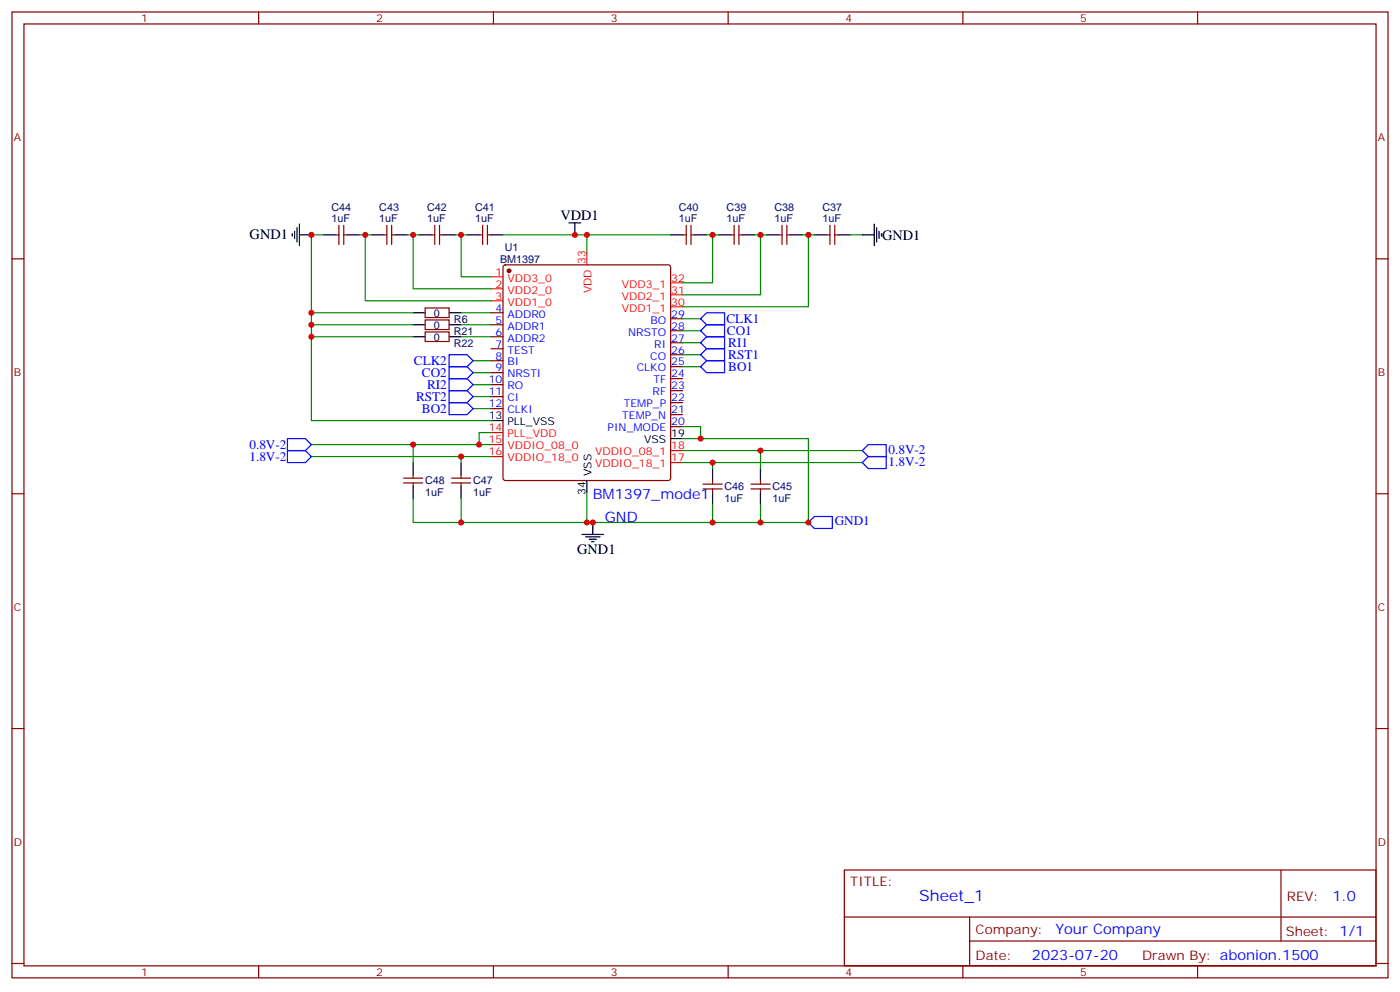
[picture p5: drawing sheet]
<svg xmlns="http://www.w3.org/2000/svg" width="412mm" height="292mm" viewBox="0 0 412 292" stroke-linecap="round" stroke-linejoin="round" font-family="sans-serif">
<g fill="none" stroke="#870000" stroke-width=".35">
<path d="M3.5 3.5h405.4v284.4h-405.4zM7.1 7.1h398.2v277.2h-398.2zM76.2 3.5v3.6M145.3 3.5v3.6M214.5 3.5v3.6M283.6 3.5v3.6M352.8 3.5v3.6M3.5 76.2h3.6M98.8 69.1h1M99.8 66.3v5.7M101.2 69.1h1.1M101.2 66.3v5.7"/>
<path d="M112.9 69.1h1M113.9 66.3v5.7M115.4 69.1h1M115.4 66.3v5.7M127 69.1h1.1M128.1 66.3v5.7M129.5 69.1h1M129.5 66.3v5.7M141.1 69.1h1.1M142.2 66.3v5.7M143.6 69.1h1M143.6 66.3v5.7"/>
<path d="M148.4 78.2l.5-.2h47.9l.5 .2 .3 .5v62.1l-.3 .5-.5 .2h-47.9l-.5-.3-.2-.4v-62.1zM201.1 69.1h1M202.1 66.3v5.7M203.6 69.1h1M203.6 66.3v5.7M215.2 69.1h1.1M216.3 66.3v5.7M217.7 69.1h1M217.7 66.3v5.7M229.3 69.1h1.1M230.4 66.3v5.7M231.8 69.1h1"/>
<path d="M231.8 66.3v5.7M243.4 69.1h1.1M244.5 66.3v5.7M245.9 66.3v5.7M245.9 69.1h1M405.3 76.2h3.6M125.2 90.7h7.1v2.8h-7.1zM125.2 94.2h7.1v2.8h-7.1zM125.2 97.7h7.1v2.8h-7.1zM144.6 92.1h3.6M144.6 95.6h3.6M144.6 99.1h3.6"/>
<path d="M197.6 97.4h3.5M197.6 93.8h3.5M144.6 102.7h3.6M144.6 106.2h3.6M144.6 109.7h3.6M144.6 113.2h3.6M144.6 116.8h3.6M197.6 118.5h3.5M197.6 115h3.5M197.6 111.5h3.5M197.6 108h3.5M197.6 104.4h3.5"/>
<path d="M197.6 100.9h3.5M121.7 139.7v1.1M135.8 139.7v1.1M144.6 120.3h3.6M197.6 125.6h3.5M197.6 122.1h3.5M3.5 145.3h3.6M118.9 140.8h5.6M118.9 142.2h5.6M121.7 142.2v1M133 140.8h5.6M133 142.2h5.6"/>
<path d="M135.8 142.2v1M207.1 142.5h5.6M207.1 143.9h5.6M209.9 141.5v1M209.9 143.9v1.1M221.2 142.5h5.6M221.2 143.9h5.6M224 141.5v1M224 143.9v1.1M405.3 145.3h3.6M3.5 214.5h3.6M405.3 214.5h3.6"/>
<path d="M248.7 256.1h156.6v28.2h-156.6zM377.3 256.1v20.9M248.7 270h156.5M285.6 277h119.6M285.6 270v14.1M3.5 283.6h3.6M76.2 284.3v3.6M145.3 284.3v3.6M214.5 284.3v3.6M283.6 284.3v3.6M352.8 284.3v3.6M405.3 283.6h3.6"/>
</g>
<circle cx="149.9" cy="79.7" r=".53" fill="#870000" stroke="#870000" stroke-width=".35"/>
<path d="M172.9 74.4v3.6M144.6 81.5h3.6M144.6 85h3.6M144.6 88.5h3.6M197.6 90.3h3.5M197.6 86.8h3.5M197.6 83.3h3.5M144.6 127.4h3.6M144.6 130.9h3.6M144.6 134.4h3.6M197.6 136.2h3.5M197.6 132.6h3.5" fill="none" stroke="#f00" stroke-width=".35"/>
<g fill="none" stroke="#000" stroke-width=".35">
<path d="M86.1 68.8v.7M86.8 68.1v2.1M87.5 67v4.3M88.2 69.1h3.5M88.2 66v6.3M95.2 69.1h3.6M102.3 69.1h3.5M109.4 69.1h3.5M116.4 69.1h3.5M123.5 69.1h3.5M130.5 69.1h3.6M137.6 69.1h3.5"/>
<path d="M144.6 69.1h3.6M167.6 65.6h3.5M169.3 65.6v3.5M197.6 69.1h3.5M204.6 69.1h3.5M211.7 69.1h3.5M218.7 69.1h3.5M225.8 69.1h3.5M232.8 69.1h3.6M239.9 69.1h3.5M246.9 69.1h3.6M254 69.1h3.5"/>
<path d="M257.5 66v6.3M258.2 67v4.3M258.9 68.1v2.1M259.6 68.8v.7M121.7 92.1h3.5M121.7 95.6h3.5M121.7 99.1h3.5M132.3 92.1h3.5M132.3 95.6h3.5M132.3 99.1h3.5M121.7 136.2v3.5M135.8 136.2v3.5"/>
<path d="M144.6 123.8h3.6M197.6 129.1h3.5M209.9 137.9v3.6M224 137.9v3.6M121.7 143.2v3.6M135.8 143.2v3.6M171.4 157.3h6.4M172.5 158h4.2M172.9 141.5v3.5M173.6 158.8h2.1M174.3 159.5h.7M174.6 153.8v3.5"/>
<path d="M209.9 145v3.5M224 145v3.5"/>
</g>
<g fill="none" stroke="#008700" stroke-width=".35">
<path d="M95.2 69.1h-3.5v54.7h52.9M105.8 69.1h1.8M109.4 69.1h-1.8v19.4h37M119.9 69.1h1.8M123.5 69.1h-1.8v15.9h22.9M134.1 69.1h1.7v12.4h8.8M135.8 69.1h1.8M148.2 69.1h49.4M172.9 69.1v5.3M208.1 69.1h1.8M211.7 69.1h-1.8v14.2h-8.8M222.2 69.1h1.8v17.7h-22.9"/>
<path d="M224 69.1h1.8M236.4 69.1h1.7v21.2h-37M238.1 69.1h1.8M250.5 69.1h3.5M91.7 92.1h30M91.7 99.1h30M91.7 95.6h30M135.8 92.1h8.8M135.8 99.1h8.8M135.8 95.6h8.8M201.1 97.4h5.3M201.1 93.8h5.3"/>
<path d="M139.3 106.2h5.3M139.3 109.7h5.3M139.3 113.2h5.3M139.3 116.8h5.3M201.1 100.9h5.3M201.1 104.4h5.3M201.1 108h5.3M91.7 130.9h30M91.7 134.4h44.1M139.3 120.3h5.3M144.6 134.4h-8.8v1.8M144.6 130.9h-22.9v5.3"/>
<path d="M144.6 127.4h-3.5v3.5M201.1 129.1h37v24.7h-116.4v-7M201.1 132.6h22.9v5.3M201.1 136.2h8.8v1.7M201.1 125.6h5.3v3.5M209.9 136.2h44.1M224 132.6h30M135.8 146.8v7M172.9 145v8.8M209.9 148.5v5.3M224 148.5v5.3"/>
</g>
<g fill="none" stroke="#00f" stroke-width=".35">
<path d="M206.4 93.8l1.7-1.7h5.3v3.5h-5.3zM206.4 97.4l1.7-1.8h5.3v3.5h-5.3zM132.3 104.4h5.3l1.7 1.8-1.7 1.8h-5.3zM132.3 108h5.3l1.7 1.7-1.7 1.8h-5.3zM132.3 111.5h5.3l1.7 1.7-1.7 1.8h-5.3zM132.3 115h5.3l1.7 1.8-1.7 1.7h-5.3zM132.3 118.5h5.3l1.7 1.8-1.7 1.8h-5.3zM206.4 100.9l1.7-1.8h5.3v3.6h-5.3zM206.4 104.4l1.7-1.7h5.3v3.5h-5.3zM208.1 106.2h5.3v3.5h-5.3l-1.7-1.7zM84.7 129.1h5.3l1.7 1.8-1.7 1.7h-5.3zM84.7 132.6h5.3l1.7 1.8-1.7 1.8h-5.3z"/>
<path d="M254 132.6l1.8-1.7h5.3v3.5h-5.3zM254 136.2l1.8-1.8h5.3v3.5h-5.3zM238.1 153.8l1.8-1.8h5.3v3.6h-5.3z"/>
</g>
<g fill="#c00">
<circle cx="135.8" cy="69.1" r=".88"/>
<circle cx="121.7" cy="69.1" r=".88"/>
<circle cx="209.9" cy="69.1" r=".88"/>
<circle cx="224" cy="69.1" r=".88"/>
<circle cx="107.6" cy="69.1" r=".88"/>
<circle cx="238.1" cy="69.1" r=".88"/>
<circle cx="174.6" cy="153.8" r=".88"/>
<circle cx="238.1" cy="153.8" r=".88"/>
<circle cx="172.9" cy="153.8" r=".88"/>
<circle cx="209.9" cy="153.8" r=".88"/>
<circle cx="224" cy="153.8" r=".88"/>
<circle cx="135.8" cy="153.8" r=".88"/>
<circle cx="172.9" cy="69.1" r=".88"/>
<circle cx="169.3" cy="69.1" r=".88"/>
<circle cx="91.7" cy="69.1" r=".88"/>
<circle cx="91.7" cy="95.6" r=".88"/>
<circle cx="91.7" cy="99.1" r=".88"/>
<circle cx="141.1" cy="130.9" r=".88"/>
<circle cx="121.7" cy="130.9" r=".88"/>
<circle cx="135.8" cy="134.4" r=".88"/>
<circle cx="91.7" cy="92.1" r=".88"/>
<circle cx="224" cy="132.6" r=".88"/>
<circle cx="209.9" cy="136.2" r=".88"/>
<circle cx="206.4" cy="129.1" r=".88"/>
</g>
<text font-size="4.6" fill="#00f" x="270.8" y="265.1">Sheet_1</text>
<g font-size="4.2">
<text x="165.1" y="64.9">VDD1</text>
<text x="73.5" y="70.5">GND1</text>
<text x="259.8" y="70.6">GND1</text>
<text x="170" y="163">GND1</text>
</g>
<g font-size="4.2" fill="#00f">
<text x="174.6" y="146.8">BM1397_mode1</text>
<text x="178.2" y="153.8">GND</text>
<text x="392.5" y="265.4">1.0</text>
<text x="310.9" y="274.9">Your Company</text>
<text x="304" y="282.7">2023-07-20</text>
</g>
<g font-size="3.9" fill="#00f">
<text x="214" y="95.2">CLK1</text>
<text x="214.1" y="98.8">CO1</text>
<text x="121.9" y="107.5">CLK2</text>
<text x="214.5" y="102.3">RI1</text>
<text x="214.5" y="105.8">RST1</text>
<text x="124.3" y="111">CO2</text>
<text x="214.5" y="109.3">BO1</text>
<text x="122.6" y="118">RST2</text>
<text x="125.8" y="114.5">RI2</text>
<text x="124.3" y="121.6">BO2</text>
<text x="73.5" y="132.2">0.8V-2</text>
<text x="73.5" y="135.7">1.8V-2</text>
<text x="261.8" y="133.7">0.8V-2</text>
<text x="261.8" y="137.2">1.8V-2</text>
<text x="245.9" y="154.5">GND1</text>
</g>
<g font-size="3.9" fill="#800">
<text x="250.5" y="260.7">TITLE:</text>
<text x="379.1" y="265.4">REV:</text>
<text x="287.4" y="274.9">Company:</text>
<text x="378.7" y="275.5">Sheet: 1/1</text>
<text x="287.4" y="282.6">Date:</text>
<text x="336.4" y="282.7">Drawn By: abonion.1500</text>
</g>
<g font-size="3.2" fill="#800">
<text x="41.6" y="6.5">1</text>
<text x="110.8" y="6.5">2</text>
<text x="179.9" y="6.5">3</text>
<text x="249.1" y="6.5">4</text>
<text x="318.2" y="6.5">5</text>
<text x="4.1" y="41.6">A</text>
<text x="405.9" y="41.6">A</text>
<text x="4.1" y="110.8">B</text>
<text x="405.9" y="110.8">B</text>
<text x="4.1" y="179.9">C</text>
<text x="405.9" y="179.9">C</text>
<text x="4.1" y="249.1">D</text>
<text x="405.9" y="249.1">D</text>
<text x="41.6" y="287.3">1</text>
<text x="110.8" y="287.3">2</text>
<text x="179.9" y="287.3">3</text>
<text x="249.1" y="287.3">4</text>
<text x="318.2" y="287.3">5</text>
</g>
<g font-size="3.2" fill="#000080">
<text x="97.6" y="65.3">1uF</text>
<text x="97.6" y="62">C44</text>
<text x="111.7" y="65.3">1uF</text>
<text x="111.7" y="62">C43</text>
<text x="125.8" y="65.3">1uF</text>
<text x="125.8" y="62">C42</text>
<text x="140" y="65.3">1uF</text>
<text x="140" y="62">C41</text>
<text x="199.9" y="65.3">1uF</text>
<text x="199.9" y="62">C40</text>
<text x="214" y="65.3">1uF</text>
<text x="214" y="62">C39</text>
<text x="228.1" y="65.3">1uF</text>
<text x="228.1" y="62">C38</text>
<text x="242.3" y="65.3">1uF</text>
<text x="242.3" y="62">C37</text>
<text x="147.3" y="77.4">BM1397</text>
<text x="148.7" y="73.8">U1</text>
<text x="127.8" y="93.3">0</text>
<text x="133.7" y="95.1">R6</text>
<text x="127.8" y="96.9">0</text>
<text x="127.8" y="100.4">0</text>
<text x="133.6" y="98.6">R21</text>
<text x="133.6" y="102.2">R22</text>
<text x="125.2" y="142.6">C48</text>
<text x="139.3" y="142.6">C47</text>
<text x="125.2" y="145.9">1uF</text>
<text x="139.3" y="145.9">1uF</text>
<text x="213.4" y="147.6">1uF</text>
<text x="213.4" y="144.3">C46</text>
<text x="227.5" y="147.6">1uF</text>
<text x="227.5" y="144.3">C45</text>
</g>
<g font-size="3.2" fill="#f00">
<text x="172.5" y="77.8" transform="rotate(-90 172.5 77.8)">33</text>
<text x="146" y="81.1">1</text>
<text x="149.5" y="82.9">VDD3_0</text>
<text x="197.7" y="82.9">32</text>
<text x="146" y="84.7">2</text>
<text x="146" y="88.2">3</text>
<text x="149.5" y="86.4">VDD2_0</text>
<text x="149.5" y="90">VDD1_0</text>
<text x="174.3" y="86.3" transform="rotate(-90 174.3 86.3)">VDD</text>
<text x="183.1" y="88.2">VDD2_1</text>
<text x="183.1" y="84.7">VDD3_1</text>
<text x="197.7" y="90">30</text>
<text x="197.7" y="86.4">31</text>
<text x="183.1" y="91.7">VDD1_1</text>
<text x="144" y="127">14</text>
<text x="144" y="130.5">15</text>
<text x="149.5" y="128.8">PLL_VDD</text>
<text x="144" y="134.1">16</text>
<text x="149.5" y="132.3">VDDIO_08_0</text>
<text x="149.5" y="135.8">VDDIO_18_0</text>
<text x="175.3" y="137.6">VDDIO_18_1</text>
<text x="175.3" y="134.1">VDDIO_08_1</text>
<text x="197.7" y="135.8">17</text>
<text x="197.7" y="132.3">18</text>
</g>
<g font-size="3.2" fill="#00f">
<text x="146" y="91.7">4</text>
<text x="146" y="95.2">5</text>
<text x="149.5" y="93.5">ADDR0</text>
<text x="191.6" y="95.2">BO</text>
<text x="197.7" y="93.5">29</text>
<text x="146" y="98.8">6</text>
<text x="149.5" y="97">ADDR1</text>
<text x="149.5" y="100.5">ADDR2</text>
<text x="185" y="98.8">NRSTO</text>
<text x="197.7" y="100.5">27</text>
<text x="197.7" y="97">28</text>
<text x="146" y="102.3">7</text>
<text x="146" y="105.8">8</text>
<text x="149.5" y="104.1">TEST</text>
<text x="149.5" y="107.6">BI</text>
<text x="191.5" y="105.8">CO</text>
<text x="192.7" y="102.3">RI</text>
<text x="197.7" y="107.6">25</text>
<text x="197.7" y="104.1">26</text>
<text x="144" y="112.9">10</text>
<text x="146" y="109.4">9</text>
<text x="149.5" y="111.1">NRSTI</text>
<text x="187.6" y="109.4">CLKO</text>
<text x="192.5" y="112.9">TF</text>
<text x="197.7" y="111.1">24</text>
<text x="144" y="116.4">11</text>
<text x="144" y="119.9">12</text>
<text x="149.5" y="114.7">RO</text>
<text x="149.5" y="118.2">CI</text>
<text x="183.8" y="119.9">TEMP_P</text>
<text x="192.2" y="116.4">RF</text>
<text x="197.7" y="118.2">22</text>
<text x="197.7" y="114.7">23</text>
<text x="149.5" y="121.7">CLKI</text>
<text x="183.3" y="123.5">TEMP_N</text>
<text x="197.7" y="125.2">20</text>
<text x="197.7" y="121.7">21</text>
<text x="179" y="127">PIN_MODE</text>
</g>
<g font-size="3.2">
<text x="144" y="123.5">13</text>
<text x="149.5" y="125.2">PLL_VSS</text>
<text x="189.7" y="130.5">VSS</text>
<text x="197.7" y="128.8">19</text>
<text x="174.3" y="140.2" transform="rotate(-90 174.3 140.2)">VSS</text>
<text x="172.5" y="145.7" transform="rotate(-90 172.5 145.7)">34</text>
</g>
</svg>
